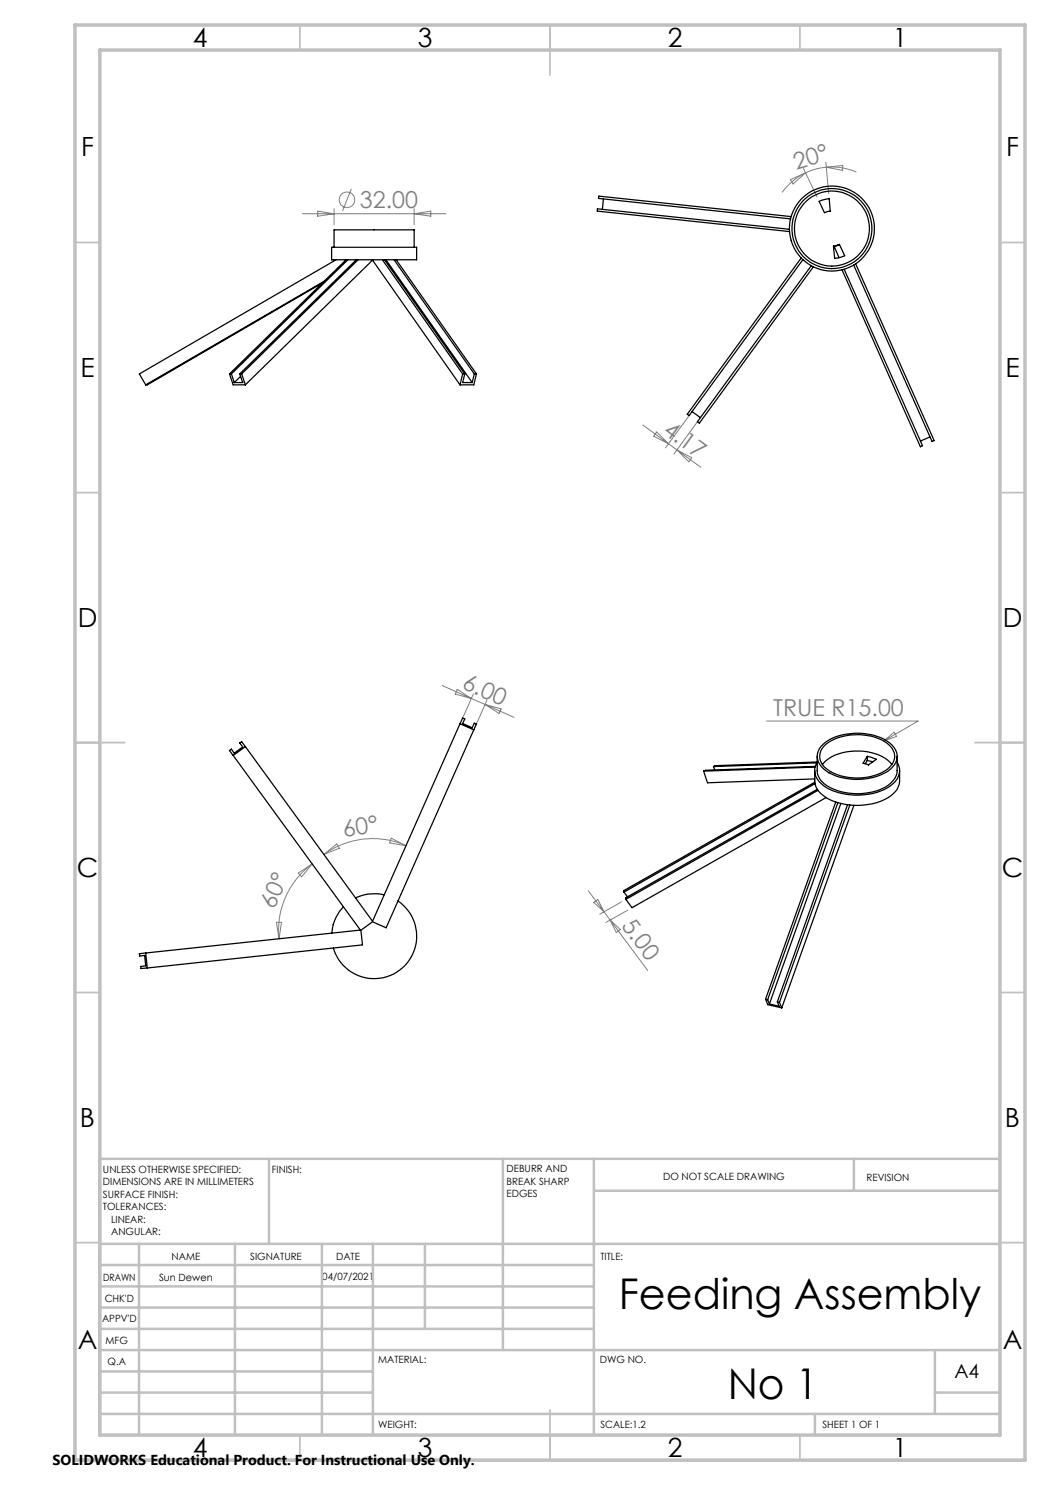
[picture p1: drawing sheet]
<svg xmlns="http://www.w3.org/2000/svg" width="210mm" height="297mm" viewBox="0 0 210 297" stroke-linecap="round" stroke-linejoin="round" font-family="sans-serif">
<g fill="none" stroke="#808080" stroke-width=".2">
<path d="M70.3 37.7l-1.8 4.5M158.1 35.9l3-1.3-2.5 2.2zM160.7 33.7l2.7 5.7M161.1 34.6a12.6 12.6 0 0 0-4.7 3.9M165.2 32.5l.5 6.2M165.2 33.4l3.4-.3-.1 1zM165.2 33.4a12.5 12.5 0 0 0-4.1 1.2M165.2 33.4a12.1 12.1 0 0 1 6.1 1M60.5 42.8h28.7M63.5 42.2l3.3 .6-3.3 .4zM66.8 41.7v3.3M82.8 41.7v3.3"/>
<path d="M82.8 42.8l3.3-.6v1zM128.6 85l5.1 3.8M131.3 86.4l2.4 2.4-3-1.6zM133.7 88.8l1.7 1.2M135.4 90l4.8 3.4M135.4 90l3 1.5-.6 .9zM137.8 83.1l-4.7 6.5M139.5 84.3l-4.7 6.5M88.5 137.1l5.8 2.6M91.4 137.9l2.9 1.8-3.2-.9zM94.3 139.7l2.7 1.2M94.7 138.8l-2.3 5"/>
<path d="M97.4 140l-2.2 5.1M97 140.9l5.8 2.6M97 140.9l3.2 .9-.4 .9zM153.3 144.2h30.3l-6.9 4M176.7 148.2l2.1-1.8 .5 .9zM59.7 174.6l2.7-1.8-2.1 2.6zM62.4 172.8a16.4 16.4 0 0 0-6.6 14.9M64.8 170.9l2.5-2.1 .6 .8zM78.2 167.6l3 1.6-3.3-.6zM81.2 169.2a16.5 16.5 0 0 0-16.4 1.7M117.7 178.1l3.1 4.2M55.3 184.5h1l-.5 3.2z"/>
<path d="M118.7 180.5l.9-.6 1.2 2.4zM120.8 182.3l8.7 11.8M122 184l2.1 1.9-.8 .6zM124.3 180.4l-4.4 2.4M125.6 182l-4.4 2.5"/>
<circle cx="69.4" cy="40" r="1.55"/>
</g>
<g fill="none" stroke="#c0c0c0" stroke-width=".35">
<path d="M60 5v5M110 5v10M160 5v5M15 48.5h5M200 48.5h5M15 98.5h5M200 98.5h5M15 148.5h10M195 148.5h10M15 198.5h5M200 198.5h5M15 248.5h5"/>
<path d="M200 248.5h5M60 287v5M110 282v10M160 287v5"/>
</g>
<g fill="none" stroke="#c0c0c0" stroke-width=".5">
<path d="M53.8 231.8v17M100.6 231.8v38.2M118.8 231.8v55.2M118.8 238.2h81.2M170.8 231.8v6.4M200 231.8h-180v55.2M20 248.8h180M20 257.3h98.8M20 253h98.8M27.8 248.8v38.2M47 248.8v38.2M64.4 248.8v38.2"/>
<path d="M74.6 248.8v38.2M85 248.8v17M20 265.8h98.8M20 261.5h98.8M20 278.5h54.6M20 274.3h54.6M20 270h180M187 278.5h13M187 270v12.8M20 282.8h180M163 282.8v4.2"/>
</g>
<path d="M15 5h190v287h-190zM20 10h180v277h-180z" fill="none" stroke="#c0c0c0" stroke-width=".7"/>
<g fill="none" stroke="#000" stroke-width=".25">
<path d="M120.7 39.8l-.2 2.1M64.4 56.7l-34.9 20.3h-.4M64.9 56.2l-35.8 20.8M66.3 49.5h17v2.5h-17zM66.8 49.5v-3.5h16v3.5M67.2 52l-39.3 22.8 1.2 2.2M69.2 52l-23.3 22.8M69.6 52l-23.3 22.8M71.3 52l-23.4 22.8M71.6 52l-23.3 22.8M76.5 52l16 22.8M76.9 52l16.1 22.8"/>
<path d="M77.2 52l17.2 24.5M78.8 52l16.1 22.8M79.2 52l16.1 22.8M157.9 45.9l-38.4-4.1v.4l38.4 4.1M158.2 43.3l-38.4-4.1-.1 .5 38.4 4.1M160.2 51.6l-22.8 31.3 .4 .2 22.8-31.2M162.2 53.2l-22.7 31.1 .4 .3 22.8-31.2M163.8 40.3l2-.5 .3 2.4-1.2 .3zM166.7 49.2l1.2-.3 1 2.2-2 .6zM167.9 48.9l-1 .5 .9 2.1M168.8 53.9l15.7 35.2-.4 .3-15.7-35.4M171.1 52.8l15.7 35.3-.4 .2-15.7-35.3"/>
<path d="M45.9 74.8h.4M45.9 74.8l.7 2.2h2.5M46.3 74.8l.5 1.7M47.9 74.8h.4M47.9 74.8l.6 1.7h-1.7M48.1 75.3l-1.3 1.2M48.3 74.8l.8 2.2M49.1 77l25.4-25 17.5 25M92.5 74.8l-.5 2.2M92.5 74.8h.5M93 74.8l-.5 1.7h1.9M94.9 74.8h.4"/>
<path d="M94.9 74.8l-.5 1.7M95.3 74.8l-.5 2.2h-2.8M138.4 82.3l1.7 1.2M186 87.4l-1.9 .8M46.6 151.1l25.5 34.9-43 4.6M49.1 149.3l-.8-1-.4 .3 .6 .8-1.7 1.2-.5-.8-.4 .3 .7 1M49.1 149.3l-2.5 1.8M92 144.7l.5-1.1 .5 .2-.5 .9 1.9 .9 .5-1 .4 .2-.5 1.2M92 144.7l2.8 1.3M92 144.7l-17.5 39.6-25.4-35M94.8 146l-17.6 39.6-2.7-1.2-2.3 1.7 .3 2.9-43 4.6M140.7 154.2l.8 2.4 21.4-.8"/>
<path d="M142.7 153.3l.2 .7M162.9 154.1v2.1a4.1 4.1 0 0 0 2.4 3.4 13.1 13.1 0 0 0 12.8-.4 3.8 3.8 0 0 0 1.8-3v-2.1M162.9 156.5l-38.2 21.6 .1 .3M163 156.7l-38.2 21.7M163 153.4l-22.3 .8M163.1 153.3l-22 .8-.4 .1M163.4 152.6l-20.7 .7M163.4 152.5a3.4 3.4 0 0 0 1.3 4.7 12.8 12.8 0 0 0 13.4 0 3.4 3.4 0 0 0 1.3-4.7M163.4 151.3v2.8a3.9 3.9 0 0 0 2.5 3.4 12.3 12.3 0 0 0 11.8-.5l.5-.4a3.3 3.3 0 0 0 1.2-2.5v-2.8M163.4 157.9l-38.3 21.7 .1 .3M163.4 152.4l-20.3 .7-.4 .2M163.6 158.1l-38.4 21.8"/>
<path d="M164.5 152.9a8.5 8.5 0 0 1 7.3-2.7 8.4 8.4 0 0 1 6.6 2.7M164.6 148.9a11.4 11.4 0 0 1 10-1.9 6.6 6.6 0 0 1 4.7 3.5 3.4 3.4 0 0 1-1.7 3.8 12.2 12.2 0 0 1-12.4-.1 3.2 3.2 0 0 1-.6-5.3zM164.7 149.3a10.5 10.5 0 0 1 9.6-2.1 6 6 0 0 1 4.6 3.4 3.3 3.3 0 0 1-2 3.6 11.3 11.3 0 0 1-11.3-.3 2.96 2.96 0 0 1-.9-4.6zM165.2 159.5l-38.8 22-1.2-1.6M173.5 151.3l1.8 .6-1.6 1.1-1.1-.4zM173.5 152.1l1 .3M173.5 151.3v.8M173.5 152.1l-.5 .6M76.8 179a8.8 8.8 0 0 0-5.7 .6M124.8 178.4l.7 1M167.1 160.4l-14 39.4M167.6 160.5l-14.1 39.5"/>
<path d="M168.2 160.7l-14.3 40.1M169.5 160.9l-14 39.5M170 161l-14.1 39.5M170.8 161.1l-14.4 40.5M29.1 190.6l-1.2 .1v.5l1-.1 .2 2.1-.9 .1v.4l1.3-.1M29.1 190.6l.4 3M68.7 181.4a8.4 8.4 0 0 0-2.3 5.2M79.6 180.2a8.5 8.5 0 0 1 .2 13.9 8.5 8.5 0 0 1-13.1-4.5M153.1 199.8l.5 1.1 2.8 .7M153.1 199.8l.4 .2M153.5 200l.4 .8M155.5 200.4l.3 .9-1.9-.5"/>
<path d="M155.5 200.4l.4 .1M155.9 200.5l.5 1.1"/>
<circle cx="166.4" cy="45.7" r="8"/>
<circle cx="166.4" cy="45.7" r="8.5"/>
<circle cx="166.4" cy="45.7" r="7.5"/>
</g>
<g font-size="8.5">
<text x="123.8" y="261.7">Feeding Assembly</text>
<text x="145.5" y="279.7">No 1</text>
</g>
<g font-size="5.3">
<text x="38.5" y="9.5">4</text>
<text x="83.5" y="9.5">3</text>
<text x="133.6" y="9.5">2</text>
<text x="178.6" y="9.5">1</text>
<text x="16.2" y="31.2">F</text>
<text x="201.2" y="31.2">F</text>
<text x="16.1" y="75.5">E</text>
<text x="201.1" y="75.5">E</text>
<text x="15.5" y="125.5">D</text>
<text x="200.5" y="125.5">D</text>
<text x="15.4" y="175.5">C</text>
<text x="200.4" y="175.5">C</text>
<text x="16" y="225.5">B</text>
<text x="201" y="225.5">B</text>
<text x="15.5" y="269.7">A</text>
<text x="200.5" y="269.7">A</text>
<text x="38.5" y="291.5">4</text>
<text x="83.5" y="291.5">3</text>
<text x="133.6" y="291.5">2</text>
<text x="178.6" y="291.5">1</text>
</g>
<g font-size="4.7" fill="#808080">
<text x="159.2" y="33.9" transform="rotate(-17 159.2 33.9)">20°</text>
<text x="72" y="41.7">32.00</text>
<text x="132.4" y="86.5" transform="rotate(36 132.4 86.5)">4.17</text>
<text x="92.2" y="137.6" transform="rotate(24 92.2 137.6)">6.00</text>
<text x="154.6" y="143.2">TRUE R15.00</text>
<text x="68.7" y="167.3" transform="rotate(-8 68.7 167.3)">60°</text>
<text x="54.8" y="182" transform="rotate(-65 54.8 182)">60°</text>
<text x="124.2" y="185.2" transform="rotate(53 124.2 185.2)">5.00</text>
</g>
<text font-size="3.9" x="190.9" y="275.5">A4</text>
<text font-size="2.9" x="10.5" y="292.9">SOLIDWORKS Educational Product. For Instructional Use Only.</text>
<g font-size="2">
<text x="20.6" y="234.6">UNLESS OTHERWISE SPECIFIED:</text>
<text x="20.6" y="237.1">DIMENSIONS ARE IN MILLIMETERS</text>
<text x="20.6" y="239.6">SURFACE FINISH:</text>
<text x="54.4" y="234.6">FINISH:</text>
<text x="101.3" y="234.5">DEBURR AND</text>
<text x="101.3" y="237">BREAK SHARP</text>
<text x="101.3" y="239.5">EDGES</text>
<text x="132.6" y="236">DO NOT SCALE DRAWING</text>
<text x="173.3" y="236.2">REVISION</text>
<text x="20.6" y="242.1">TOLERANCES:</text>
<text x="22.2" y="244.6">LINEAR:</text>
<text x="22.2" y="247.1">ANGULAR:</text>
<text x="34.3" y="252">NAME</text>
<text x="50" y="251.9">SIGNATURE</text>
<text x="67.2" y="251.9">DATE</text>
<text x="120.1" y="251.9">TITLE:</text>
<text x="20.6" y="256.1">DRAWN</text>
<text x="31.8" y="256.1">Sun Dewen</text>
<text x="64.5" y="255.9">04/07/2021</text>
<text x="20.9" y="260.3">CHK'D</text>
<text x="20.4" y="264.4">APPV'D</text>
<text x="21.1" y="268.8">MFG</text>
<text x="21.5" y="273">Q.A</text>
<text x="75.6" y="272.5">MATERIAL:</text>
<text x="120" y="272.5">DWG NO.</text>
<text x="75.6" y="285.5">WEIGHT:</text>
<text x="120.1" y="285.6">SCALE:1.2</text>
<text x="164.5" y="285.6">SHEET 1 OF 1</text>
</g>
</svg>
